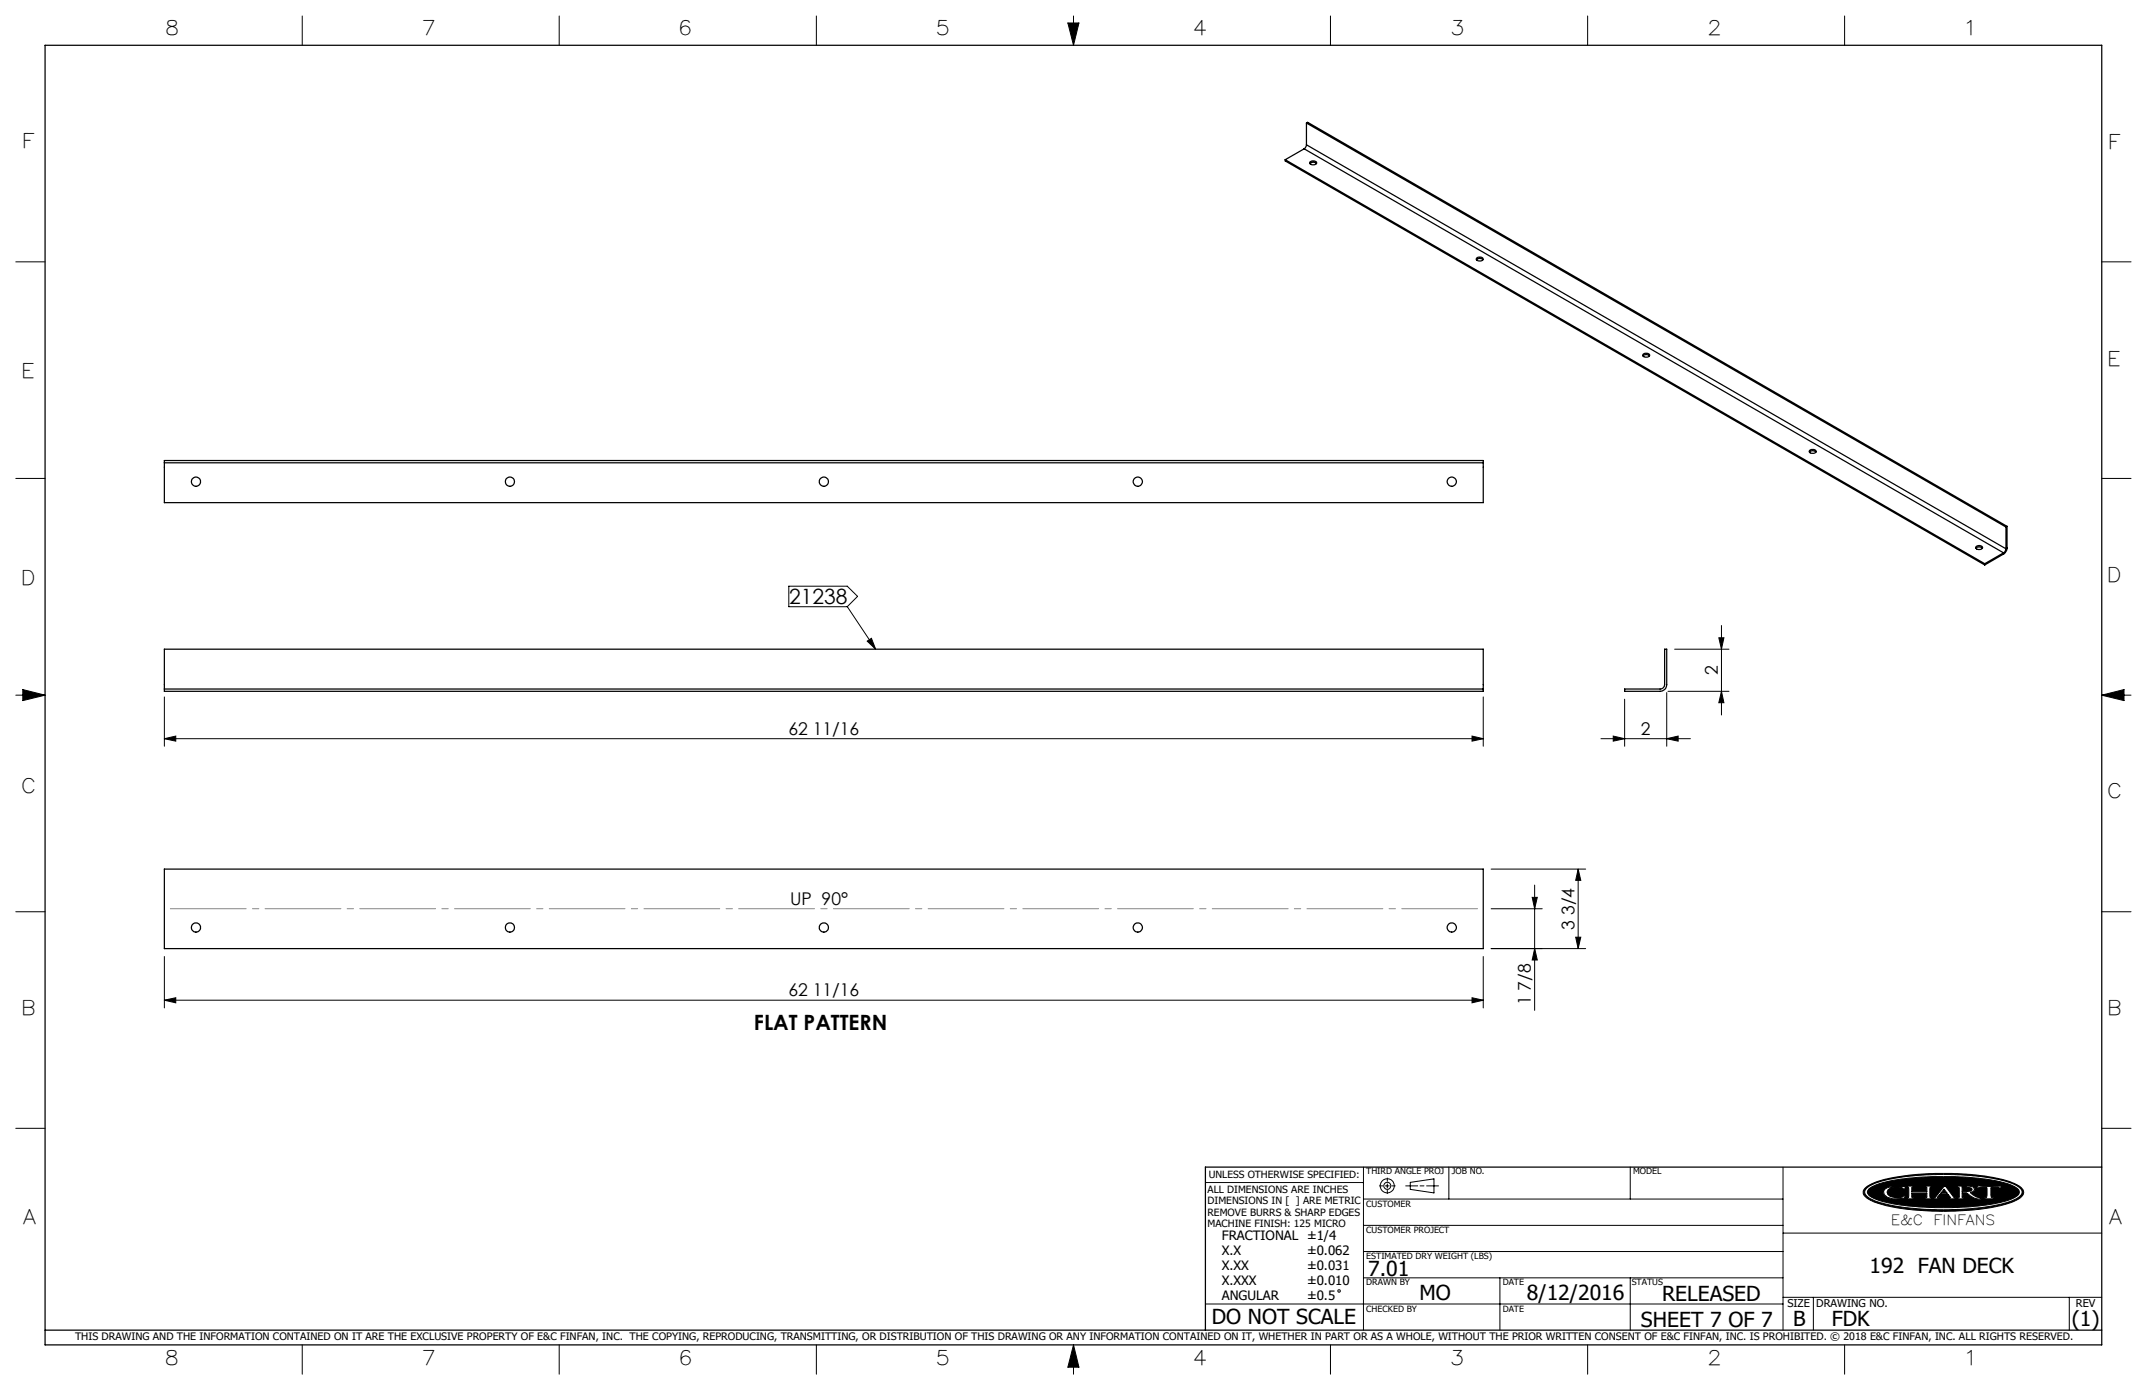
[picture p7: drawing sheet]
<svg xmlns="http://www.w3.org/2000/svg" width="432mm" height="279mm" viewBox="0 0 432 279" stroke-linecap="round" stroke-linejoin="round" font-family="sans-serif">
<g fill="none" stroke="#000" stroke-width=".2">
<path d="M60.8 3.2v5.9M112.5 3.2v5.9M164.2 3.2v5.9M214.8 4.6h2.2l-1.1 4.5zM215.9 3.2v5.9M267.6 3.2v5.9M319.3 3.2v5.9M371 3.2v5.9M3.2 52.6h5.9M422.7 52.6h5.9M3.2 96.2h5.9M422.7 96.2h5.9"/>
<path d="M158.6 117.8h11.8l2.1 2.1-2.1 2.1h-11.8zM3.2 139.7h5.9M4.6 138.6l4.5 1.1-4.5 1.1zM170.4 121.9l5.7 8.6M174.4 128.9l.9-.6 .8 2.2zM335.2 139.2v10.8M335.5 139h12.2M336.8 130.5h10.9M345.7 128.2h1l-.5 2.3zM346.2 125.7v18M346.2 139l.5 2.3h-1zM422.7 139.7h5.9"/>
<path d="M422.7 139.7l4.5-1.1v2.2zM33.1 148.5l2.2-.5v1zM33.1 140.1v9.9M33.1 148.5h265.2M296.1 148l2.2 .5-2.2 .5zM298.3 140.1v9.9M322 148.5h18M324.4 148l2.3 .5-2.3 .5zM326.7 140.5v9.5M335.2 148.5l2.3-.5v1zM299.9 174.7h19M308.6 177.9v25.2"/>
<path d="M317.4 174.7v16M317.4 174.7l.5 2.3h-1zM3.2 183.3h5.9M33.1 192.3v10.3M298.3 192.3v10.3M299.9 190.7h19M299.9 182.7h10.3M308.2 180.4h1l-.6 2.3zM308.6 190.7l.6 2.3h-1zM316.9 188.4h1l-.5 2.3zM422.7 183.3h5.9M33.1 201l2.2-.4v1z"/>
<path d="M33.1 201h265.2M296.1 200.6l2.2 .4-2.2 .6zM3.2 226.8h5.9M242.4 237.7h31.8M274.2 234.6v32.8M277.4 238.4h.7M278.6 238.4h.8M279 236.8v.7M279 238v.8M279 239.3v.6M279.9 238.4h.7M282.7 238.4h2.4"/>
<path d="M283.6 237.7l4.8-.7v2.8l-4.8-.7zM285.6 238.4h.8M286.9 238.4h2.4M291.4 234.6v6.4M327.9 234.6v6.4M358.6 234.6v32.8M375.3 238.7a16.2 16.2 0 0 1 7.4-2.3 55.4 55.4 0 0 1 21.3 1.1l1.9 .8a1.36 1.36 0 0 1 1.1 1.1 1.36 1.36 0 0 1-.7 1.4 23 23 0 0 1-9.9 2.4l-.5 .1a53.3 53.3 0 0 1-18.2-1.4 4.1 4.1 0 0 1-3-2 1.17 1.17 0 0 1 .6-1.2zM375.4 238.9a12.3 12.3 0 0 1 6-2.1 59.4 59.4 0 0 1 22.1 .7 4.5 4.5 0 0 1 3.1 1.9 1.36 1.36 0 0 1-.9 1.5 27.8 27.8 0 0 1-10.4 2.1l-1.1 .1a48.8 48.8 0 0 1-17.3-1.8l-1.5-.9a.94 .94 0 0 1 0-1.5zM375.8 239a15.4 15.4 0 0 1 7.6-2.1l3.6-.3 3.3-.1a44.5 44.5 0 0 1 14.2 1.7l.8 .4a1.03 1.03 0 0 1 .8 1 1.03 1.03 0 0 1-.8 1 25.5 25.5 0 0 1-9.5 2l-5 .1a43.6 43.6 0 0 1-13.5-1.6l-1.3-.8a.79 .79 0 0 1-.2-1.3zM379 239.1a5 5 0 0 1 3.5-.6h.7l-.2 .6-.5-.4a3.4 3.4 0 0 0-2.8 .4l-.2 .5 .2 .5a3.1 3.1 0 0 0 2.8 .5l.4-.3h.3l-.2 .5-.7 .1a3.6 3.6 0 0 1-3.3-.8l-.2-.6zM383.5 238.4h1.6v.2l-.6 .1v.8h3v-.8l-.5-.1v-.2h1.5v.2l-.3 .1-.1 .4 .1 1.5v.1l.3 .1v.2h-1.5v-.2h.4l.1-.2v-.8h-3v.8l.1 .2h.5v.2h-1.6v-.2l.3-.1 .1-.1v-1.5v-.4l-.4-.1zM391 239l.6 .9h-1.3z"/>
<path d="M391 238.4h.3l1.7 2.3 .5 .1v.2h-1.6v-.2l.4-.1-.5-.6h-1.7l-.5 .7h.6v.2h-1.5v-.2l.5-.1zM393.6 238.4h2.3l.9 .2 .3 .4-.2 .5-.7 .2 1.2 .9 1.1 .2v.2a4.2 4.2 0 0 1-2.9-1.1l-1-.1v.9l.6 .1v.2h-1.6v-.2h.3l.2-.2v-1.8l-.5-.2zM394.6 238.6h.9l.9 .2 .2 .3-.2 .3-1.8 .1zM397.9 238.3l1 .2 3.7-.1-.3 .5h-.2l-.1-.2h-1.6l.1 1.9 .6 .2v.2h-2.2v-.2l.7-.2v-1.8l-1.6-.1-.2 .2h-.3zM402.1 238.9h.1M422.7 226.8h5.9M274.2 256.9h84.4M274.2 251.6h84.4M274.2 246.3h84.4M274.2 241h84.4M301.7 256.9v10.5M327.9 256.9v10.5"/>
<path d="M358.6 247.9h64.1M60.8 270.3v5.9M112.5 270.3v5.9M164.2 270.3v5.9M215.9 270.3v5.9M215.9 270.3l1.1 4.5h-2.2zM242.4 262.1h116.2M267.6 270.3v5.9M319.3 270.3v5.9M358.6 260.8h64.1M364.7 260.8v6.6M371 270.3v5.9"/>
<path d="M416.2 260.8v6.6"/>
<circle cx="279" cy="238.4" r=".71"/>
<circle cx="279" cy="238.4" r="1.41"/>
<circle cx="269.3" cy="259.5" r=".25"/>
</g>
<g fill="none" stroke="#000" stroke-width=".25">
<path d="M9.1 9.1h413.6v261.2h-413.6zM258.5 32.1l140.7 81.2M258.5 32.1v.2l140.7 81.3M262.3 29.9l-3.8 2.2M262.3 29.9l140.6 81.2M262.7 29.1l-.1 .5-.3 .3M262.7 24.7l140.7 81.2M262.7 24.7l.3-.1 140.6 81.2M262.7 29.1l140.7 81.2M262.7 24.7v4.4M263.5 32.9a.9 .9 0 0 1 1.3 0M263.5 32.5a.8 .8 0 0 1 1.3 .3 .78 .78 0 0 1-1.4-.2z"/>
<path d="M296.9 52.2a.9 .9 0 0 1 1.3 0M297 51.9a.77 .77 0 0 1 1.3 .3 .76 .76 0 0 1-.8 .3 .76 .76 0 0 1-.6-.5zM330.4 71.5a.9 .9 0 0 1 1.3 0M330.5 71.2a.77 .77 0 0 1 1.3 .3 .76 .76 0 0 1-.8 .3 .76 .76 0 0 1-.6-.5zM33.1 93v8h265.2v-8M33.1 93v-.4h265.2v.4M33.1 93h265.2M363.9 90.9a.9 .9 0 0 1 1.3 0M364 90.5a.77 .77 0 0 1 1.2 .3 .76 .76 0 0 1-.7 .3 .76 .76 0 0 1-.6-.5zM397.4 110.2a.9 .9 0 0 1 1.3 0M397.4 109.9a.77 .77 0 0 1 1.3 .3 .76 .76 0 0 1-.7 .3 .76 .76 0 0 1-.6-.5zM399.2 113.3v.3"/>
<path d="M402.9 111.4l-3.7 2.2M402.9 111.1l-3.7 2.2M402.9 111.1v.3M403.4 110.3l-.1 .5-.4 .3M403.4 105.9v4.4M403.6 110.2a1.62 1.62 0 0 1-.7 1.2M403.6 105.8l-.2 .1M403.6 105.8v4.4M403.6 110.2l-.2 .1M33.1 138.5v-8h265.2v8M33.1 138.5v.5h265.2v-.5M33.1 138.5h265.2"/>
<path d="M326.7 138.5h7.2a.9 .9 0 0 0 .9-.9v-7.1h.4v7.1a1.33 1.33 0 0 1-1.3 1.4h-7.2zM33.1 174.7h265.2v16h-265.2zM422.7 234.6h-180.3v32.8M9.1 267.4h413.6"/>
<circle cx="39.4" cy="96.8" r=".94"/>
<circle cx="102.6" cy="96.8" r=".94"/>
<circle cx="165.7" cy="96.8" r=".94"/>
<circle cx="228.8" cy="96.8" r=".93"/>
<circle cx="292" cy="96.8" r=".93"/>
<circle cx="39.4" cy="186.4" r=".93"/>
<circle cx="102.6" cy="186.4" r=".93"/>
<circle cx="165.7" cy="186.4" r=".93"/>
<circle cx="228.8" cy="186.4" r=".92"/>
<circle cx="292" cy="186.4" r=".92"/>
</g>
<g fill="#000">
<path d="M383.5 238.4v.2h.3l.1 .2v1.8l-.1 .1-.3 .1v.2h1.6v-.2h-.5l-.1-.2v-.8h3v.9l-.5 .1v.2h1.5v-.2l-.3-.1-.1-.2v-1.6l.1-.3h.3v-.2h-1.5v.2l.5 .1v.8h-3v-.8l.6-.1v-.2zM391 238.4l-1.8 2.3-.5 .1v.2h1.5v-.2h-.6l.5-.7h1.7l.5 .6-.4 .1v.2h1.6v-.2l-.5-.1-1.7-2.3zM393.6 238.4v.2l.5 .2v1.8l-.2 .2h-.3v.2h1.6v-.2l-.6-.1v-.9l1 .1a3.7 3.7 0 0 0 2.9 1.1v-.2a3.4 3.4 0 0 1-2.3-1.1 .68 .68 0 0 0 .8-.2 .68 .68 0 0 0 0-.8l-.7-.3zM397.9 238.3l-.4 .6h.3l.2-.2 1.6 .1v1.8l-.2 .2h-.5v.2h2.2v-.2h-.5l-.2-.3v-1.7l1.6-.1 .1 .2h.2l.3-.5-4 .1zM375.8 239a13.3 13.3 0 0 1 6.5-2l2.7-.3 3.8-.2 7.5 .2a24.3 24.3 0 0 1 9.1 2 1.01 1.01 0 0 1 .7 .9 1.01 1.01 0 0 1-.7 1 21.9 21.9 0 0 1-8.6 1.9l-3.9 .2h-4.1l-3.8-.2a21.2 21.2 0 0 1-8.8-2l-.4-.3-.2-.5zM379.1 239a1.04 1.04 0 0 0 .7 1.7 7 7 0 0 0 3.2 .1l.2-.5h-.3l-.5 .4a2.56 2.56 0 0 1-2.8-.8 1.28 1.28 0 0 1 1.4-1.3h.2a1.49 1.49 0 0 1 1.4 .2l.4 .3 .2-.6h-.6a4.7 4.7 0 0 0-3.5 .5zM375.3 238.7a17.5 17.5 0 0 1 7.8-2.4l5.1-.4h4.8a34.5 34.5 0 0 1 12.5 2.2l.4 .2a1.36 1.36 0 0 1 .9 2 9.1 9.1 0 0 1-5.1 2.2l-.4 .1a58.1 58.1 0 0 1-23.1-.6 5.6 5.6 0 0 1-3.4-1.9v-.8zM375.3 238.9a1.14 1.14 0 0 0 .6 1.9 24 24 0 0 0 9.3 2.1l4.6 .3 3.7-.1a33.7 33.7 0 0 0 11.9-2.1l.4-.2a1.19 1.19 0 0 0 .9-1.2 1.19 1.19 0 0 0-.9-1.1 21.6 21.6 0 0 0-8.8-2.1l-5.1-.3-4.7 .1a30.2 30.2 0 0 0-11.1 2.1z" fill-rule="evenodd"/>
<path d="M215.9 270.3l-1.1 4.5h2.2zM214.8 4.6h2.2l-1.1 4.5zM4.6 138.6l4.5 1.1-4.5 1.1zM422.7 139.7l4.5-1.1v2.2zM391 239l-.7 .9h1.3zM394.6 238.6v.9l1.7-.1a.38 .38 0 0 0 .3-.4 .38 .38 0 0 0-.5-.3z" fill-rule="evenodd"/>
</g>
<path d="M298.3 182.7h-265.2" fill="none" stroke="#808080" stroke-width=".2" stroke-dasharray="15.2 1.3 1.3 1.3" stroke-dashoffset="-1.2"/>
<g fill="#000">
<path d="M174.4 128.9l.9-.6 .8 2.2z"/>
<path d="M345.7 128.2h1l-.5 2.3zM346.2 139l.5 2.3h-1z"/>
<path d="M33.1 148.5l2.2-.5v1zM296.1 148l2.2 .5-2.2 .5z"/>
<path d="M335.2 148.5l2.3-.5v1zM324.4 148l2.3 .5-2.3 .5z"/>
<path d="M308.2 180.4h1l-.6 2.3zM308.6 190.7l.6 2.3h-1z"/>
<path d="M316.9 188.4h1l-.5 2.3zM317.4 174.7l.5 2.3h-1z"/>
<path d="M296.1 200.6l2.2 .4-2.2 .6zM33.1 201l2.2-.4v1z"/>
</g>
<g font-size="4.2">
<text x="158.7" y="121.3">21238</text>
<text x="151.6" y="207">FLAT PATTERN</text>
<text x="275.2" y="256.5">7.01</text>
<text x="376" y="255.9">192 FAN DECK</text>
<text x="285.5" y="261.4">MO</text>
<text x="307.1" y="261.3">8/12/2016</text>
<text x="334.3" y="261.6">RELEASED</text>
<text x="243.7" y="266.2">DO NOT SCALE</text>
<text x="330" y="266.7">SHEET 7 OF 7</text>
<text x="360.6" y="266.5">B</text>
<text x="368.4" y="266.6">FDK</text>
<text x="416.7" y="266.5">(1)</text>
</g>
<g font-size="4">
<text x="33.6" y="7.1">8</text>
<text x="85.2" y="7.1">7</text>
<text x="137" y="7.1">6</text>
<text x="188.6" y="7.1">5</text>
<text x="240.3" y="7.1">4</text>
<text x="292.1" y="7.1">3</text>
<text x="343.8" y="7.1">2</text>
<text x="395.7" y="7.1">1</text>
<text x="4.9" y="29.8">F</text>
<text x="424.5" y="29.9">F</text>
<text x="4.8" y="76">E</text>
<text x="424.3" y="73.5">E</text>
<text x="4.7" y="117.7">D</text>
<text x="424.2" y="116.9">D</text>
<text x="4.7" y="159.3">C</text>
<text x="424.2" y="160.4">C</text>
<text x="4.8" y="204">B</text>
<text x="424.3" y="204">B</text>
<text x="4.8" y="246.1">A</text>
<text x="424.3" y="246">A</text>
<text x="33.6" y="274.3">8</text>
<text x="85.2" y="274.3">7</text>
<text x="137" y="274.3">6</text>
<text x="188.6" y="274.3">5</text>
<text x="240.3" y="274.3">4</text>
<text x="292.1" y="274.3">3</text>
<text x="343.8" y="274.3">2</text>
<text x="395.8" y="274.3">1</text>
</g>
<g font-size="3.5">
<text x="345.5" y="135.7" transform="rotate(-90 345.5 135.7)">2</text>
<text x="158.6" y="147.7">62 11/16</text>
<text x="330" y="147.7">2</text>
<text x="158.9" y="181.9">UP 90°</text>
<text x="316.7" y="186.8" transform="rotate(-90 316.7 186.8)">3 3/4</text>
<text x="158.6" y="200.3">62 11/16</text>
<text x="307.9" y="202.1" transform="rotate(-90 307.9 202.1)">1 7/8</text>
</g>
<g font-size="2.8">
<text x="380.3" y="246.2">E&amp;C</text>
<text x="388.9" y="246.2">FINFANS</text>
</g>
<g font-size="2.6">
<text x="245.7" y="249.3">FRACTIONAL ±1/4</text>
<text x="245.7" y="252.3">X.X</text>
<text x="245.7" y="255.3">X.XX</text>
<text x="262.9" y="252.3">±0.062</text>
<text x="262.9" y="255.3">±0.031</text>
<text x="245.7" y="258.3">X.XXX</text>
<text x="245.7" y="261.2">ANGULAR</text>
<text x="262.9" y="258.3">±0.010</text>
<text x="262.9" y="261.2">±0.5</text>
</g>
<g font-size="2.2">
<text x="359.5" y="262.8">SIZE</text>
<text x="365.3" y="262.7">DRAWING NO.</text>
<text x="417.5" y="262.8">REV</text>
</g>
<text font-size="2.1" x="15.1" y="269.4">THIS DRAWING AND THE INFORMATION CONTAINED ON IT ARE THE EXCLUSIVE PROPERTY OF E&amp;C FINFAN, INC. THE COPYING, REPRODUCING, TRANSMITTING, OR DISTRIBUTION OF THIS DRAWING OR ANY INFORMATION CONTAINED ON IT, WHETHER IN PART OR AS A WHOLE, WITHOUT THE PRIOR WRITTEN CONSENT OF E&amp;C FINFAN, INC. IS PROHIBITED. © 2018 E&amp;C FINFAN, INC. ALL RIGHTS RESERVED.</text>
<g font-size="2">
<text x="242.9" y="239.7">ALL DIMENSIONS ARE INCHES</text>
<text x="243.1" y="236.8">UNLESS OTHERWISE SPECIFIED:</text>
<text x="242.9" y="242">DIMENSIONS IN [ ] ARE METRIC</text>
<text x="242.9" y="244.3">REMOVE BURRS &amp; SHARP EDGES</text>
<text x="242.9" y="246.6">MACHINE FINISH: 125 MICRO</text>
</g>
<g font-size="1.7">
<text x="274.8" y="236.1">THIRD ANGLE PROJ</text>
<text x="292" y="236.1">JOB NO.</text>
<text x="328.5" y="236.1">MODEL</text>
<text x="274.8" y="242.6">CUSTOMER</text>
<text x="274.8" y="247.8">CUSTOMER PROJECT</text>
<text x="274.8" y="253.1">ESTIMATED DRY WEIGHT (LBS)</text>
<text x="274.8" y="258.4">DRAWN BY</text>
<text x="274.8" y="263.6">CHECKED BY</text>
<text x="302.2" y="263.6">DATE</text>
<text x="302.2" y="258.4">DATE</text>
<text x="328.2" y="258.3">STATUS</text>
</g>
</svg>
